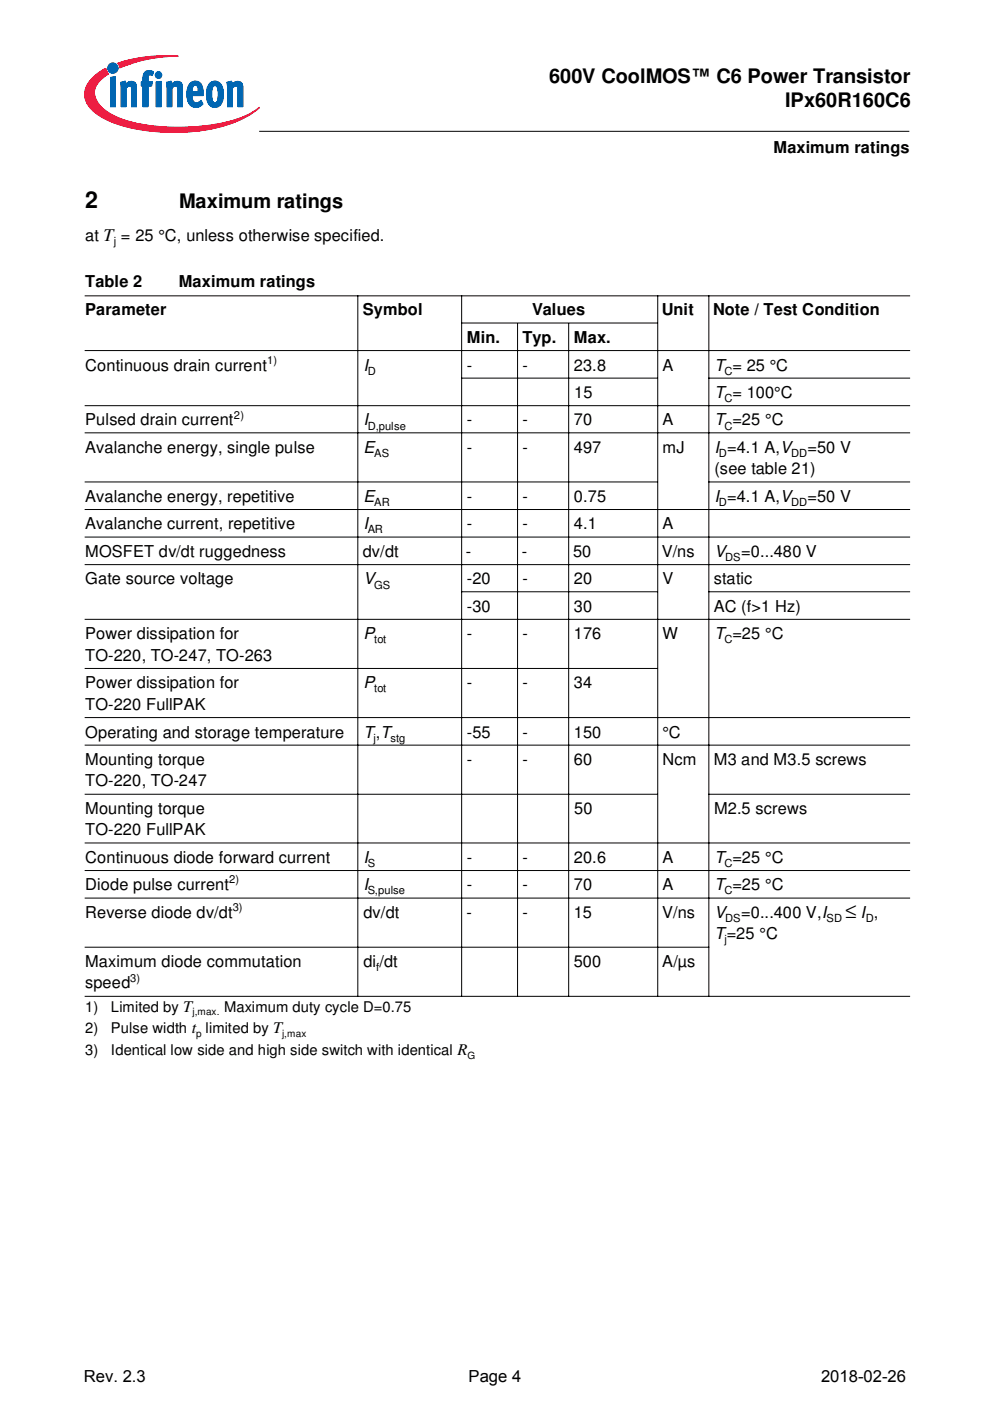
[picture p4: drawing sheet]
<svg xmlns="http://www.w3.org/2000/svg" width="210mm" height="297mm" viewBox="0 0 210 297" stroke-linecap="round" stroke-linejoin="round" font-family="sans-serif">
<path d="M18 11.8h45.9v18.3h-45.9z" fill="none" stroke="#fff" stroke-width=".21"/>
<path d="M18 11.8h45.9v16.3h-45.9z" fill="#fff"/>
<path d="M18 11.8h45.9v16.3h-45.9z" fill="none" stroke="#fff" stroke-width=".21"/>
<circle cx="23.9" cy="14.4" r="1.08" fill="#0066b2"/>
<circle cx="23.9" cy="14.4" r="1.08" fill="none" stroke="#0066b2" stroke-width=".21"/>
<path d="M25 13.4a31.7 31.7 0 0 1 12.8-1.5 30.8 30.8 0 0 0-12.4 2.5l-.1-.6z" fill="#ed1a40"/>
<path d="M25 13.4a31.7 31.7 0 0 1 12.8-1.5 30.8 30.8 0 0 0-12.4 2.5l-.1-.6z" fill="none" stroke="#ed1a40" stroke-width=".21"/>
<path d="M19.4 16.7l1.3-1.2 1.7-1 .2 .6 .4 .5a4.9 4.9 0 0 0-3 4.3 6 6 0 0 0 3.4 4.2 31.6 31.6 0 0 0 16 2.9 31.8 31.8 0 0 0 13.9-3.1l1.7-1.1a19.9 19.9 0 0 1-10.4 4.6 41.1 41.1 0 0 1-21.2-1.6 9.4 9.4 0 0 1-5.1-4.2 4.3 4.3 0 0 1 1.1-4.9z" fill="#ed1a40"/>
<path d="M19.4 16.7l1.3-1.2 1.7-1 .2 .6 .4 .5a4.9 4.9 0 0 0-3 4.3 6 6 0 0 0 3.4 4.2 31.6 31.6 0 0 0 16 2.9 31.8 31.8 0 0 0 13.9-3.1l1.7-1.1a19.9 19.9 0 0 1-10.4 4.6 41.1 41.1 0 0 1-21.2-1.6 9.4 9.4 0 0 1-5.1-4.2 4.3 4.3 0 0 1 1.1-4.9z" fill="none" stroke="#ed1a40" stroke-width=".21"/>
<path d="M23.5 16.4l1-.2v6.4h-1z" fill="#0066b2"/>
<path d="M23.5 16.4l1-.2v6.4h-1z" fill="none" stroke="#0066b2" stroke-width=".21"/>
<path d="M25.6 17.5l.9-.3 .1 .7a1.22 1.22 0 0 1 1.5-.6 1.22 1.22 0 0 1 .8 1.3v4h-1l-.1-4.2a.73 .73 0 0 0-1.1 .3v3.9h-1z" fill="#0066b2"/>
<path d="M25.6 17.5l.9-.3 .1 .7a1.22 1.22 0 0 1 1.5-.6 1.22 1.22 0 0 1 .8 1.3v4h-1l-.1-4.2a.73 .73 0 0 0-1.1 .3v3.9h-1z" fill="none" stroke="#0066b2" stroke-width=".21"/>
<path d="M30.8 15.2l.8-.2 1 .2-.3 .8-.5-.1-.4 .3v1.1h.9l-.2 .9h-.7v4.4h-1.1v-4.4h-.3v-.9h.3v-.7a1.73 1.73 0 0 1 .5-1.4z" fill="#0066b2"/>
<path d="M30.8 15.2l.8-.2 1 .2-.3 .8-.5-.1-.4 .3v1.1h.9l-.2 .9h-.7v4.4h-1.1v-4.4h-.3v-.9h.3v-.7a1.73 1.73 0 0 1 .5-1.4z" fill="none" stroke="#0066b2" stroke-width=".21"/>
<path d="M32.9 15.9a.7 .7 0 0 1 1.4 0 .7 .7 0 0 1-1.4 0zM33.1 17.4l1.1-.1v5.3h-1.1z" fill="#0066b2"/>
<g fill="none" stroke="#0066b2" stroke-width=".21">
<path d="M33.1 17.4l1.1-.1v5.3h-1.1z"/>
<circle cx="33.6" cy="15.9" r=".69"/>
</g>
<path d="M35.3 17.5l1-.3 .1 .7a1.22 1.22 0 0 1 1.4-.6 1.22 1.22 0 0 1 .9 1.3v4h-1v-3.9a.45 .45 0 0 0-.2-.4 .45 .45 0 0 0-.5 0l-.5 .4v3.9h-1.1z" fill="#0066b2"/>
<path d="M35.3 17.5l1-.3 .1 .7a1.22 1.22 0 0 1 1.4-.6 1.22 1.22 0 0 1 .9 1.3v4h-1v-3.9a.45 .45 0 0 0-.2-.4 .45 .45 0 0 0-.5 0l-.5 .4v3.9h-1.1z" fill="none" stroke="#0066b2" stroke-width=".21"/>
<path d="M40.4 17.6a1.6 1.6 0 0 1 1.7-.2 1.6 1.6 0 0 1 .9 1.5l.1 1.4h-2.4a1.11 1.11 0 0 0 .3 1.1 1.11 1.11 0 0 0 1.1 .3l.5-.4 .4 .7a1.88 1.88 0 0 1-2.2 .6 1.88 1.88 0 0 1-1.1-1.9v-1.7l.3-.8zM41 18.3l-.3 1.1h1.3v-.4a.67 .67 0 0 0-.2-.8 .67 .67 0 0 0-.8 .1z" fill="#0066b2"/>
<path d="M40.4 17.6a1.6 1.6 0 0 1 1.7-.2 1.6 1.6 0 0 1 .9 1.5l.1 1.4h-2.4a1.11 1.11 0 0 0 .3 1.1 1.11 1.11 0 0 0 1.1 .3l.5-.4 .4 .7a1.88 1.88 0 0 1-2.2 .6 1.88 1.88 0 0 1-1.1-1.9v-1.7l.3-.8zM41 18.3a.66 .66 0 0 1 .8-.1 .66 .66 0 0 1 .2 .8v.4h-1.3z" fill="none" stroke="#0066b2" stroke-width=".21"/>
<path d="M44.6 17.5a1.76 1.76 0 0 1 1.9 0 1.76 1.76 0 0 1 .8 1.7v1.3a1.93 1.93 0 0 1-2.3 2.2 2.91 2.91 0 0 1-1.2-3.3 2.77 2.77 0 0 1 .8-1.9zM45.2 18.3a4.2 4.2 0 0 0 0 3.4l.4 .1a1.52 1.52 0 0 0 .7-1.8v-.4a1.2 1.2 0 0 0-.7-1.5z" fill="#0066b2"/>
<path d="M44.6 17.5a1.76 1.76 0 0 1 1.9 0 1.76 1.76 0 0 1 .8 1.7v1.3a1.93 1.93 0 0 1-2.3 2.2 2.91 2.91 0 0 1-1.2-3.3 2.77 2.77 0 0 1 .8-1.9zM45.2 18.3l.4-.2a1.42 1.42 0 0 1 .7 1.9v.4a1.29 1.29 0 0 1-.7 1.4 1.52 1.52 0 0 1-.7-1.9v-.8z" fill="none" stroke="#0066b2" stroke-width=".21"/>
<path d="M48.1 17.5l1-.3 .1 .7a1.22 1.22 0 0 1 1.4-.6 1.22 1.22 0 0 1 .9 1.3v4h-1v-3.5a.63 .63 0 0 0-.4-.9 .63 .63 0 0 0-.8 .5v3.9h-1v-3.9z" fill="#0066b2"/>
<path d="M48.1 17.5l1-.3 .1 .7a1.22 1.22 0 0 1 1.4-.6 1.22 1.22 0 0 1 .9 1.3v4h-1v-3.5a.63 .63 0 0 0-.4-.9 .63 .63 0 0 0-.8 .5v3.9h-1v-3.9z" fill="none" stroke="#0066b2" stroke-width=".21"/>
<path d="M55 27.8h137.8" fill="none" stroke="#000" stroke-width=".21"/>
<path d="M18 28.9h45.9v5h-45.9z" fill="#fff"/>
<path d="M18 28.9h45.9v5h-45.9z" fill="none" stroke="#fff" stroke-width=".21"/>
<g fill="none" stroke="#000" stroke-width=".21">
<path d="M18 62.7h175M18 74.3h175M75.9 62.6v148.6M97.8 68.5h41.7M97.9 62.6v148.6M109.7 68.5v142.7M120.6 68.5v142.7M139.5 62.6v148.6M150.3 62.6v148.6M18 86h175M18 91.8h175M97.8 80.2h41.7"/>
<path d="M150.2 80.2h42.8M18 102.2h121.5M18 108h175M18 113.9h175M18 119.7h175M150.2 102.2h42.8M18 131.3h175M97.8 125.5h41.7M150.2 125.5h42.8M18 141.7h121.5M18 152.1h175M18 158h175"/>
<path d="M18 168.4h121.5M18 178.7h175M150.2 168.4h42.8M18 184.6h175M18 190.4h175M18 200.8h132.4M18 211.2h175"/>
</g>
<path d="M159.2 280.3h41.3v5.4h-41.3z" fill="#fff"/>
<path d="M158.5 280.3h41.3v5.4h-41.3z" fill="none" stroke="#fff" stroke-width=".21"/>
<path d="M16.6 280.8h177.4v5.7h-177.4z" fill="#fff"/>
<path d="M16.6 280.8h177.4v5.7h-177.4z" fill="none" stroke="#fff" stroke-width=".35"/>
<text font-size="4.9" x="18" y="44.2">2</text>
<g font-size="4.2">
<text x="116.4" y="17.7">600V CoolMOS&quot; C6 Power Transistor</text>
<text x="166.5" y="22.7">IPx60R160C6</text>
<text x="38" y="44.2">Maximum ratings</text>
<text x="179.2" y="194.6">&quot;</text>
</g>
<g font-size="3.5">
<text x="164" y="32.3">Maximum ratings</text>
<text x="18" y="51.1">at T = 25 °C, unless otherwise specified.</text>
<text x="18" y="60.9">Table 2</text>
<text x="38" y="60.9">Maximum ratings</text>
<text x="18" y="66.9">Parameter</text>
<text x="76.9" y="66.9">Symbol</text>
<text x="112.8" y="66.9">Values</text>
<text x="140.3" y="66.9">Unit</text>
<text x="151.2" y="66.9">Note / Test Condition</text>
<text x="99" y="72.7">Min.</text>
<text x="110.8" y="72.7">Typ.</text>
<text x="121.7" y="72.7">Max.</text>
<text x="18" y="78.6">Continuous drain current</text>
<text x="77" y="78.6">I</text>
<text x="99" y="78.6">-</text>
<text x="110.8" y="78.6">-</text>
<text x="121.7" y="78.6">23.8</text>
<text x="140.5" y="78.6">A</text>
<text x="151.5" y="78.6">T = 25 °C</text>
<text x="121.7" y="84.3">15</text>
<text x="151.5" y="84.3">T = 100°C</text>
<text x="18" y="90.2">Pulsed drain current</text>
<text x="77" y="90.2">I</text>
<text x="99" y="90.2">-</text>
<text x="110.8" y="90.2">-</text>
<text x="121.7" y="90.2">70</text>
<text x="140.5" y="90.2">A</text>
<text x="151.5" y="90.2">T =25 °C</text>
<text x="18" y="96">Avalanche energy, single pulse</text>
<text x="77" y="96">E</text>
<text x="99" y="96">-</text>
<text x="110.8" y="96">-</text>
<text x="121.7" y="96">497</text>
<text x="140.5" y="96">mJ</text>
<text x="151.5" y="96">I =4.1 A,V</text>
<text x="151.5" y="100.6">(see table 21)</text>
<text x="171.2" y="96">=50 V</text>
<text x="18" y="106.4">Avalanche energy, repetitive</text>
<text x="77" y="106.4">E</text>
<text x="99" y="106.4">-</text>
<text x="110.8" y="106.4">-</text>
<text x="121.7" y="106.4">0.75</text>
<text x="151.5" y="106.4">I =4.1 A,V</text>
<text x="171.2" y="106.4">=50 V</text>
<text x="18" y="112.3">Avalanche current, repetitive</text>
<text x="77" y="112.3">I</text>
<text x="99" y="112.3">-</text>
<text x="110.8" y="112.3">-</text>
<text x="121.7" y="112.3">4.1</text>
<text x="140.5" y="112.3">A</text>
<text x="18" y="118">MOSFET dv/dt ruggedness</text>
<text x="76.9" y="118">dv/dt</text>
<text x="98.8" y="118">-</text>
<text x="110.6" y="118">-</text>
<text x="121.5" y="118">50</text>
<text x="140.3" y="118">V/ns</text>
<text x="151.5" y="118">V</text>
<text x="157.1" y="118">=0...480 V</text>
<text x="18" y="123.9">Gate source voltage</text>
<text x="77" y="123.9">V</text>
<text x="99" y="123.9">-20</text>
<text x="110.8" y="123.9">-</text>
<text x="121.7" y="123.9">20</text>
<text x="140.5" y="123.9">V</text>
<text x="151.3" y="123.9">static</text>
<text x="99" y="129.7">-30</text>
<text x="121.7" y="129.7">30</text>
<text x="151.3" y="129.7">AC (f&gt;1 Hz)</text>
<text x="18" y="135.5">Power dissipation for</text>
<text x="77" y="135.5">P</text>
<text x="99" y="135.5">-</text>
<text x="110.8" y="135.5">-</text>
<text x="121.7" y="135.5">176</text>
<text x="140.5" y="135.5">W</text>
<text x="151.5" y="135.5">T =25 °C</text>
<text x="18" y="140.1">TO-220, TO-247, TO-263</text>
<text x="18" y="146">Power dissipation for</text>
<text x="77" y="146">P</text>
<text x="99" y="146">-</text>
<text x="110.8" y="146">-</text>
<text x="121.7" y="146">34</text>
<text x="18" y="150.5">TO-220 FullPAK</text>
<text x="18" y="156.4">Operating and storage temperature</text>
<text x="77" y="156.4">T,T</text>
<text x="99" y="156.4">-55</text>
<text x="110.8" y="156.4">-</text>
<text x="121.7" y="156.4">150</text>
<text x="140.5" y="156.4">°C</text>
<text x="18" y="162.1">Mounting torque</text>
<text x="18" y="166.7">TO-220, TO-247</text>
<text x="99" y="162.1">-</text>
<text x="110.8" y="162.1">-</text>
<text x="121.7" y="162.1">60</text>
<text x="140.5" y="162.1">Ncm</text>
<text x="151.3" y="162.1">M3 and M3.5 screws</text>
<text x="18" y="172.5">Mounting torque</text>
<text x="121.7" y="172.5">50</text>
<text x="151.4" y="172.5">M2.5 screws</text>
<text x="18" y="177.1">TO-220 FullPAK</text>
<text x="18" y="183">Continuous diode forward current</text>
<text x="77" y="183">I</text>
<text x="99" y="183">-</text>
<text x="110.8" y="183">-</text>
<text x="121.7" y="183">20.6</text>
<text x="140.5" y="183">A</text>
<text x="151.5" y="183">T =25 °C</text>
<text x="18" y="188.8">Diode pulse current</text>
<text x="77" y="188.8">I</text>
<text x="99" y="188.8">-</text>
<text x="110.8" y="188.8">-</text>
<text x="121.7" y="188.8">70</text>
<text x="140.5" y="188.8">A</text>
<text x="151.5" y="188.8">T =25 °C</text>
<text x="18" y="194.6">Reverse diode dv/dt</text>
<text x="77" y="194.6">dv/dt</text>
<text x="98.9" y="194.6">-</text>
<text x="110.7" y="194.6">-</text>
<text x="121.7" y="194.6">15</text>
<text x="140.4" y="194.6">V/ns</text>
<text x="151.5" y="194.6">V</text>
<text x="157.1" y="194.6">=0...400 V,I</text>
<text x="182.5" y="194.6">I ,</text>
<text x="151.5" y="199.1">T=25 °C</text>
<text x="18" y="205">Maximum diode commutation</text>
<text x="18" y="209.5">speed</text>
<text x="77" y="205">di /dt</text>
<text x="121.7" y="205">500</text>
<text x="140.4" y="205">A/µs</text>
<text x="17.8" y="293">Rev. 2.3</text>
<text x="99.4" y="293">Page 4</text>
<text x="174.1" y="293">2018-02-26</text>
</g>
<g font-size="3.1">
<text x="18" y="214.5">1)</text>
<text x="23.5" y="214.5">Limited by T</text>
<text x="47.5" y="214.5">Maximum duty cycle D=0.75</text>
<text x="18" y="219.1">2)</text>
<text x="23.5" y="219.1">Pulse width t limited by T</text>
<text x="18" y="223.7">3)</text>
<text x="23.5" y="223.7">Identical low side and high side switch with identical R</text>
</g>
<g font-size="2.4">
<text x="24.1" y="51.9">j</text>
<text x="56.6" y="77.1">1)</text>
<text x="78" y="79.4">D</text>
<text x="153.6" y="79.4">C</text>
<text x="49.6" y="88.8">2)</text>
<text x="153.6" y="85.3">C</text>
<text x="78" y="91.1">D,pulse</text>
<text x="153.6" y="91.1">C</text>
<text x="79.3" y="96.9">AS</text>
<text x="152.4" y="96.9">D</text>
<text x="167.7" y="96.9">DD</text>
<text x="79.3" y="107.3">AR</text>
<text x="152.4" y="107.3">D</text>
<text x="167.7" y="107.3">DD</text>
<text x="78" y="113.1">AR</text>
<text x="153.8" y="119">DS</text>
<text x="79.3" y="124.8">GS</text>
<text x="79.3" y="136.4">tot</text>
<text x="153.6" y="136.4">C</text>
<text x="79.3" y="146.8">tot</text>
<text x="79.2" y="157.2">j</text>
<text x="82.8" y="157.2">stg</text>
<text x="78" y="183.9">S</text>
<text x="153.6" y="183.9">C</text>
<text x="48.6" y="187.3">2)</text>
<text x="78" y="189.6">S,pulse</text>
<text x="153.6" y="189.6">C</text>
<text x="49.4" y="193.1">3)</text>
<text x="153.7" y="195.4">DS</text>
<text x="175.3" y="195.4">SD</text>
<text x="183.6" y="195.4">D</text>
<text x="153.6" y="200">j</text>
<text x="27.6" y="208.1">3)</text>
<text x="79.8" y="205.8">f</text>
</g>
<g font-size="2.1">
<text x="40.8" y="215.3">j,max.</text>
<text x="41.6" y="219.9">p</text>
<text x="59.9" y="219.9">j,max</text>
<text x="99.1" y="224.4">G</text>
</g>
</svg>
